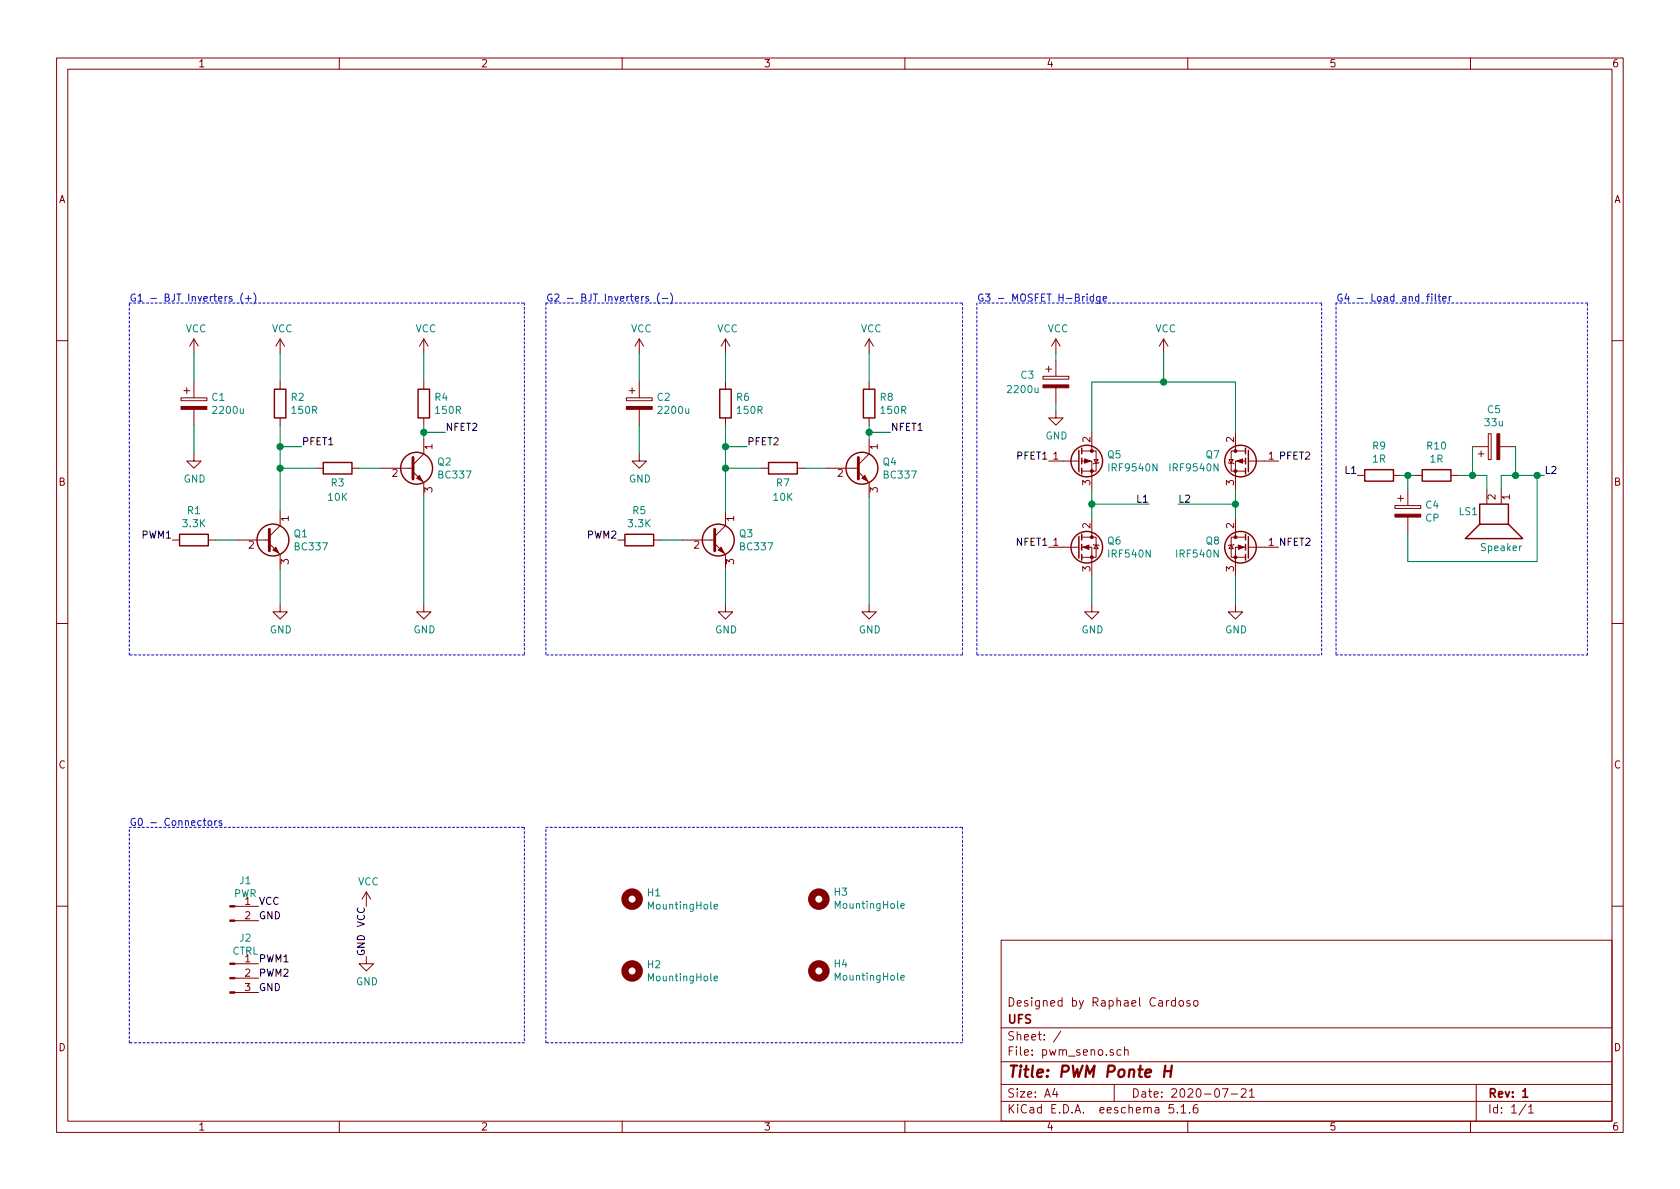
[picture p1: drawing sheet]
EESchema Schematic File Version 4
EELAYER 30 0
EELAYER END
$Descr A4 11693 8268
encoding utf-8
Sheet 1 1
Title "PWM Ponte H"
Date "2020-07-21"
Rev "1"
Comp "UFS"
Comment1 "Designed by Raphael Cardoso"
Comment2 ""
Comment3 ""
Comment4 ""
$EndDescr
$Comp
L Connector:Conn_01x02_Male J1
U 1 1
P 1600 6300
F 0 "J1" H 1708 6481 50  0000 C CNN
F 1 "PWR" H 1708 6390 50  0000 C CNN
F 2 "TerminalBlock:TerminalBlock_bornier-2_P5.08mm" H 1600 6300 50  0001 C CNN
F 3 "~" H 1600 6300 50  0001 C CNN
	1    1600 6300
	1    0    0    -1  
$EndComp
$Comp
L Device:R R6
U 1 1
P 5050 2800
F 0 "R6" H 5120 2846 50  0000 L CNN
F 1 "150R" H 5120 2755 50  0000 L CNN
F 2 "Resistor_THT:R_Axial_DIN0414_L11.9mm_D4.5mm_P20.32mm_Horizontal" V 4980 2800 50  0001 C CNN
F 3 "~" H 5050 2800 50  0001 C CNN
	1    5050 2800
	1    0    0    -1  
$EndComp
$Comp
L Device:R R8
U 1 1
P 6050 2800
F 0 "R8" H 6120 2846 50  0000 L CNN
F 1 "150R" H 6120 2755 50  0000 L CNN
F 2 "Resistor_THT:R_Axial_DIN0414_L11.9mm_D4.5mm_P20.32mm_Horizontal" V 5980 2800 50  0001 C CNN
F 3 "~" H 6050 2800 50  0001 C CNN
	1    6050 2800
	1    0    0    -1  
$EndComp
$Comp
L Device:R R5
U 1 1
P 4450 3750
F 0 "R5" V 4243 3750 50  0000 C CNN
F 1 "3.3K" V 4334 3750 50  0000 C CNN
F 2 "Resistor_THT:R_Axial_DIN0207_L6.3mm_D2.5mm_P10.16mm_Horizontal" V 4380 3750 50  0001 C CNN
F 3 "~" H 4450 3750 50  0001 C CNN
	1    4450 3750
	0    1    1    0   
$EndComp
$Comp
L Device:R R9
U 1 1
P 9600 3300
F 0 "R9" V 9393 3300 50  0000 C CNN
F 1 "1R" V 9484 3300 50  0000 C CNN
F 2 "Resistor_THT:R_Axial_DIN0922_L20.0mm_D9.0mm_P30.48mm_Horizontal" V 9530 3300 50  0001 C CNN
F 3 "~" H 9600 3300 50  0001 C CNN
	1    9600 3300
	0    1    1    0   
$EndComp
$Comp
L Device:CP C2
U 1 1
P 4450 2800
F 0 "C2" H 4568 2846 50  0000 L CNN
F 1 "2200u" H 4568 2755 50  0000 L CNN
F 2 "Capacitor_THT:CP_Radial_D24.0mm_P10.00mm_SnapIn" H 4488 2650 50  0001 C CNN
F 3 "~" H 4450 2800 50  0001 C CNN
	1    4450 2800
	1    0    0    -1  
$EndComp
$Comp
L Transistor_FET:IRF540N Q8
U 1 1
P 8700 3800
F 0 "Q8" H 8905 3846 50  0000 L CNN
F 1 "IRF540N" H 8905 3755 50  0000 L CNN
F 2 "Package_TO_SOT_THT:TO-220-3_Vertical" H 8950 3725 50  0001 L CIN
F 3 "http://www.irf.com/product-info/datasheets/data/irf540n.pdf" H 8700 3800 50  0001 L CNN
	1    8700 3800
	-1   0    0    -1  
$EndComp
$Comp
L Transistor_FET:IRF9540N Q5
U 1 1
P 7500 3200
F 0 "Q5" H 7704 3246 50  0000 L CNN
F 1 "IRF9540N" H 7704 3155 50  0000 L CNN
F 2 "Package_TO_SOT_THT:TO-220-3_Vertical" H 7700 3125 50  0001 L CIN
F 3 "http://www.irf.com/product-info/datasheets/data/irf9540n.pdf" H 7500 3200 50  0001 L CNN
	1    7500 3200
	1    0    0    -1  
$EndComp
$Comp
L Transistor_FET:IRF9540N Q7
U 1 1
P 8700 3200
F 0 "Q7" H 8905 3246 50  0000 L CNN
F 1 "IRF9540N" H 8905 3155 50  0000 L CNN
F 2 "Package_TO_SOT_THT:TO-220-3_Vertical" H 8900 3125 50  0001 L CIN
F 3 "http://www.irf.com/product-info/datasheets/data/irf9540n.pdf" H 8700 3200 50  0001 L CNN
	1    8700 3200
	-1   0    0    -1  
$EndComp
$Comp
L Transistor_BJT:BC337 Q3
U 1 1
P 4950 3750
F 0 "Q3" H 5141 3796 50  0000 L CNN
F 1 "BC337" H 5141 3705 50  0000 L CNN
F 2 "Package_TO_SOT_THT:TO-92_Inline_Wide" H 5150 3675 50  0001 L CIN
F 3 "https://diotec.com/tl_files/diotec/files/pdf/datasheets/bc337.pdf" H 4950 3750 50  0001 L CNN
	1    4950 3750
	1    0    0    -1  
$EndComp
$Comp
L Transistor_BJT:BC337 Q4
U 1 1
P 5950 3250
F 0 "Q4" H 6141 3296 50  0000 L CNN
F 1 "BC337" H 6141 3205 50  0000 L CNN
F 2 "Package_TO_SOT_THT:TO-92_Inline_Wide" H 6150 3175 50  0001 L CIN
F 3 "https://diotec.com/tl_files/diotec/files/pdf/datasheets/bc337.pdf" H 5950 3250 50  0001 L CNN
	1    5950 3250
	1    0    0    -1  
$EndComp
$Comp
L Device:CP C5
U 1 1
P 10400 3100
F 0 "C5" V 10655 3100 50  0000 C CNN
F 1 "33u" V 10564 3100 50  0000 C CNN
F 2 "Capacitor_THT:CP_Radial_D8.0mm_P3.80mm" H 10438 2950 50  0001 C CNN
F 3 "~" H 10400 3100 50  0001 C CNN
	1    10400 3100
	0    -1   -1   0   
$EndComp
$Comp
L power:GND #PWR012
U 1 1
P 5050 4200
F 0 "#PWR012" H 5050 3950 50  0001 C CNN
F 1 "GND" H 5055 4027 50  0000 C CNN
F 2 "" H 5050 4200 50  0001 C CNN
F 3 "" H 5050 4200 50  0001 C CNN
	1    5050 4200
	1    0    0    -1  
$EndComp
$Comp
L power:GND #PWR014
U 1 1
P 6050 4200
F 0 "#PWR014" H 6050 3950 50  0001 C CNN
F 1 "GND" H 6055 4027 50  0000 C CNN
F 2 "" H 6050 4200 50  0001 C CNN
F 3 "" H 6050 4200 50  0001 C CNN
	1    6050 4200
	1    0    0    -1  
$EndComp
$Comp
L power:GND #PWR017
U 1 1
P 7600 4200
F 0 "#PWR017" H 7600 3950 50  0001 C CNN
F 1 "GND" H 7605 4027 50  0000 C CNN
F 2 "" H 7600 4200 50  0001 C CNN
F 3 "" H 7600 4200 50  0001 C CNN
	1    7600 4200
	1    0    0    -1  
$EndComp
$Comp
L power:GND #PWR019
U 1 1
P 8600 4200
F 0 "#PWR019" H 8600 3950 50  0001 C CNN
F 1 "GND" H 8605 4027 50  0000 C CNN
F 2 "" H 8600 4200 50  0001 C CNN
F 3 "" H 8600 4200 50  0001 C CNN
	1    8600 4200
	1    0    0    -1  
$EndComp
$Comp
L power:VCC #PWR013
U 1 1
P 6050 2450
F 0 "#PWR013" H 6050 2300 50  0001 C CNN
F 1 "VCC" H 6065 2623 50  0000 C CNN
F 2 "" H 6050 2450 50  0001 C CNN
F 3 "" H 6050 2450 50  0001 C CNN
	1    6050 2450
	1    0    0    -1  
$EndComp
$Comp
L power:VCC #PWR011
U 1 1
P 5050 2450
F 0 "#PWR011" H 5050 2300 50  0001 C CNN
F 1 "VCC" H 5065 2623 50  0000 C CNN
F 2 "" H 5050 2450 50  0001 C CNN
F 3 "" H 5050 2450 50  0001 C CNN
	1    5050 2450
	1    0    0    -1  
$EndComp
Text Label 1800 6700 0    50   ~ 0
PWM1
Text Label 1800 6800 0    50   ~ 0
PWM2
Text Label 1800 6300 0    50   ~ 0
VCC
Text Label 1800 6400 0    50   ~ 0
GND
$Comp
L Device:R R2
U 1 1
P 1950 2800
F 0 "R2" H 2020 2846 50  0000 L CNN
F 1 "150R" H 2020 2755 50  0000 L CNN
F 2 "Resistor_THT:R_Axial_DIN0414_L11.9mm_D4.5mm_P20.32mm_Horizontal" V 1880 2800 50  0001 C CNN
F 3 "~" H 1950 2800 50  0001 C CNN
	1    1950 2800
	1    0    0    -1  
$EndComp
$Comp
L Device:R R4
U 1 1
P 2950 2800
F 0 "R4" H 3020 2846 50  0000 L CNN
F 1 "150R" H 3020 2755 50  0000 L CNN
F 2 "Resistor_THT:R_Axial_DIN0414_L11.9mm_D4.5mm_P20.32mm_Horizontal" V 2880 2800 50  0001 C CNN
F 3 "~" H 2950 2800 50  0001 C CNN
	1    2950 2800
	1    0    0    -1  
$EndComp
$Comp
L Device:CP C1
U 1 1
P 1350 2800
F 0 "C1" H 1468 2846 50  0000 L CNN
F 1 "2200u" H 1468 2755 50  0000 L CNN
F 2 "Capacitor_THT:CP_Radial_D24.0mm_P10.00mm_SnapIn" H 1388 2650 50  0001 C CNN
F 3 "~" H 1350 2800 50  0001 C CNN
	1    1350 2800
	1    0    0    -1  
$EndComp
$Comp
L Transistor_BJT:BC337 Q2
U 1 1
P 2850 3250
F 0 "Q2" H 3041 3296 50  0000 L CNN
F 1 "BC337" H 3041 3205 50  0000 L CNN
F 2 "Package_TO_SOT_THT:TO-92_Inline_Wide" H 3050 3175 50  0001 L CIN
F 3 "https://diotec.com/tl_files/diotec/files/pdf/datasheets/bc337.pdf" H 2850 3250 50  0001 L CNN
	1    2850 3250
	1    0    0    -1  
$EndComp
$Comp
L power:VCC #PWR07
U 1 1
P 2950 2450
F 0 "#PWR07" H 2950 2300 50  0001 C CNN
F 1 "VCC" H 2965 2623 50  0000 C CNN
F 2 "" H 2950 2450 50  0001 C CNN
F 3 "" H 2950 2450 50  0001 C CNN
	1    2950 2450
	1    0    0    -1  
$EndComp
$Comp
L power:VCC #PWR03
U 1 1
P 1950 2450
F 0 "#PWR03" H 1950 2300 50  0001 C CNN
F 1 "VCC" H 1965 2623 50  0000 C CNN
F 2 "" H 1950 2450 50  0001 C CNN
F 3 "" H 1950 2450 50  0001 C CNN
	1    1950 2450
	1    0    0    -1  
$EndComp
$Comp
L power:GND #PWR08
U 1 1
P 2950 4200
F 0 "#PWR08" H 2950 3950 50  0001 C CNN
F 1 "GND" H 2955 4027 50  0000 C CNN
F 2 "" H 2950 4200 50  0001 C CNN
F 3 "" H 2950 4200 50  0001 C CNN
	1    2950 4200
	1    0    0    -1  
$EndComp
$Comp
L power:GND #PWR04
U 1 1
P 1950 4200
F 0 "#PWR04" H 1950 3950 50  0001 C CNN
F 1 "GND" H 1955 4027 50  0000 C CNN
F 2 "" H 1950 4200 50  0001 C CNN
F 3 "" H 1950 4200 50  0001 C CNN
	1    1950 4200
	1    0    0    -1  
$EndComp
$Comp
L Transistor_BJT:BC337 Q1
U 1 1
P 1850 3750
F 0 "Q1" H 2041 3796 50  0000 L CNN
F 1 "BC337" H 2041 3705 50  0000 L CNN
F 2 "Package_TO_SOT_THT:TO-92_Inline_Wide" H 2050 3675 50  0001 L CIN
F 3 "https://diotec.com/tl_files/diotec/files/pdf/datasheets/bc337.pdf" H 1850 3750 50  0001 L CNN
	1    1850 3750
	1    0    0    -1  
$EndComp
$Comp
L Device:R R3
U 1 1
P 2350 3250
F 0 "R3" V 2450 3250 50  0000 C CNN
F 1 "10K" V 2550 3250 50  0000 C CNN
F 2 "Resistor_THT:R_Axial_DIN0207_L6.3mm_D2.5mm_P10.16mm_Horizontal" V 2280 3250 50  0001 C CNN
F 3 "~" H 2350 3250 50  0001 C CNN
	1    2350 3250
	0    1    1    0   
$EndComp
$Comp
L Device:R R1
U 1 1
P 1350 3750
F 0 "R1" V 1143 3750 50  0000 C CNN
F 1 "3.3K" V 1234 3750 50  0000 C CNN
F 2 "Resistor_THT:R_Axial_DIN0207_L6.3mm_D2.5mm_P10.16mm_Horizontal" V 1280 3750 50  0001 C CNN
F 3 "~" H 1350 3750 50  0001 C CNN
	1    1350 3750
	0    1    1    0   
$EndComp
$Comp
L power:VCC #PWR05
U 1 1
P 2550 6300
F 0 "#PWR05" H 2550 6150 50  0001 C CNN
F 1 "VCC" H 2565 6473 50  0000 C CNN
F 2 "" H 2550 6300 50  0001 C CNN
F 3 "" H 2550 6300 50  0001 C CNN
	1    2550 6300
	1    0    0    -1  
$EndComp
$Comp
L power:GND #PWR06
U 1 1
P 2550 6650
F 0 "#PWR06" H 2550 6400 50  0001 C CNN
F 1 "GND" H 2555 6477 50  0000 C CNN
F 2 "" H 2550 6650 50  0001 C CNN
F 3 "" H 2550 6650 50  0001 C CNN
	1    2550 6650
	1    0    0    -1  
$EndComp
Text Label 2550 6300 3    50   ~ 0
VCC
Text Label 2550 6650 1    50   ~ 0
GND
Wire Wire Line
	1950 3950 1950 4200
Wire Wire Line
	1500 3750 1650 3750
Wire Wire Line
	1950 3550 1950 3250
Wire Wire Line
	1950 2650 1950 2450
$Comp
L power:VCC #PWR01
U 1 1
P 1350 2450
F 0 "#PWR01" H 1350 2300 50  0001 C CNN
F 1 "VCC" H 1365 2623 50  0000 C CNN
F 2 "" H 1350 2450 50  0001 C CNN
F 3 "" H 1350 2450 50  0001 C CNN
	1    1350 2450
	1    0    0    -1  
$EndComp
Wire Wire Line
	1350 2650 1350 2450
$Comp
L power:GND #PWR02
U 1 1
P 1350 3150
F 0 "#PWR02" H 1350 2900 50  0001 C CNN
F 1 "GND" H 1355 2977 50  0000 C CNN
F 2 "" H 1350 3150 50  0001 C CNN
F 3 "" H 1350 3150 50  0001 C CNN
	1    1350 3150
	1    0    0    -1  
$EndComp
Wire Wire Line
	1350 3150 1350 2950
$Comp
L power:VCC #PWR09
U 1 1
P 4450 2450
F 0 "#PWR09" H 4450 2300 50  0001 C CNN
F 1 "VCC" H 4465 2623 50  0000 C CNN
F 2 "" H 4450 2450 50  0001 C CNN
F 3 "" H 4450 2450 50  0001 C CNN
	1    4450 2450
	1    0    0    -1  
$EndComp
Wire Wire Line
	2200 3250 1950 3250
Connection ~ 1950 3250
Wire Wire Line
	1950 3250 1950 3100
Wire Wire Line
	2500 3250 2650 3250
Wire Wire Line
	2950 3050 2950 3000
Wire Wire Line
	2950 2650 2950 2450
Wire Wire Line
	2950 3450 2950 4200
Wire Wire Line
	4600 3750 4750 3750
Wire Wire Line
	5050 3950 5050 4200
Wire Wire Line
	5050 3550 5050 3250
Wire Wire Line
	5050 2650 5050 2450
Wire Wire Line
	4450 2450 4450 2650
Wire Wire Line
	5600 3250 5750 3250
Wire Wire Line
	5300 3250 5050 3250
Connection ~ 5050 3250
Wire Wire Line
	5050 3250 5050 3100
Wire Wire Line
	6050 3050 6050 3000
Wire Wire Line
	6050 2650 6050 2450
Wire Wire Line
	6050 3450 6050 4200
Wire Wire Line
	7600 4200 7600 4000
Wire Wire Line
	7600 3600 7600 3500
Wire Wire Line
	8600 3400 8600 3500
Wire Wire Line
	8600 4000 8600 4200
$Comp
L power:VCC #PWR018
U 1 1
P 8100 2450
F 0 "#PWR018" H 8100 2300 50  0001 C CNN
F 1 "VCC" H 8115 2623 50  0000 C CNN
F 2 "" H 8100 2450 50  0001 C CNN
F 3 "" H 8100 2450 50  0001 C CNN
	1    8100 2450
	1    0    0    -1  
$EndComp
Wire Wire Line
	8600 2650 8600 3000
Wire Wire Line
	7600 2650 7600 3000
Wire Wire Line
	7600 2650 8100 2650
Wire Wire Line
	8100 2450 8100 2650
Connection ~ 8100 2650
Wire Wire Line
	8100 2650 8600 2650
$Comp
L Device:CP C3
U 1 1
P 7350 2650
F 0 "C3" H 7100 2700 50  0000 L CNN
F 1 "2200u" H 7000 2600 50  0000 L CNN
F 2 "Capacitor_THT:CP_Radial_D24.0mm_P10.00mm_SnapIn" H 7388 2500 50  0001 C CNN
F 3 "~" H 7350 2650 50  0001 C CNN
	1    7350 2650
	1    0    0    -1  
$EndComp
$Comp
L power:VCC #PWR015
U 1 1
P 7350 2450
F 0 "#PWR015" H 7350 2300 50  0001 C CNN
F 1 "VCC" H 7365 2623 50  0000 C CNN
F 2 "" H 7350 2450 50  0001 C CNN
F 3 "" H 7350 2450 50  0001 C CNN
	1    7350 2450
	1    0    0    -1  
$EndComp
Wire Wire Line
	7350 2450 7350 2500
$Comp
L power:GND #PWR016
U 1 1
P 7350 2850
F 0 "#PWR016" H 7350 2600 50  0001 C CNN
F 1 "GND" H 7355 2677 50  0000 C CNN
F 2 "" H 7350 2850 50  0001 C CNN
F 3 "" H 7350 2850 50  0001 C CNN
	1    7350 2850
	1    0    0    -1  
$EndComp
Wire Wire Line
	7350 2850 7350 2800
Wire Wire Line
	8000 3500 7600 3500
Connection ~ 7600 3500
Wire Wire Line
	7600 3500 7600 3400
Wire Wire Line
	8600 3500 8200 3500
Connection ~ 8600 3500
Wire Wire Line
	8600 3500 8600 3600
Text Label 8000 3500 2    50   ~ 0
L1
Text Label 8200 3500 0    50   ~ 0
L2
Text Label 1200 3750 2    50   ~ 0
PWM1
Wire Wire Line
	2950 3000 3100 3000
Connection ~ 2950 3000
Wire Wire Line
	2950 3000 2950 2950
Wire Wire Line
	1950 3100 2100 3100
Connection ~ 1950 3100
Wire Wire Line
	1950 3100 1950 2950
Wire Wire Line
	6200 3000 6050 3000
Connection ~ 6050 3000
Wire Wire Line
	6050 3000 6050 2950
Wire Wire Line
	5050 3100 5200 3100
Connection ~ 5050 3100
Wire Wire Line
	5050 3100 5050 2950
Text Label 4300 3750 2    50   ~ 0
PWM2
$Comp
L Device:Speaker LS1
U 1 1
P 10450 3600
F 0 "LS1" V 10400 3300 50  0000 L CNN
F 1 "Speaker" V 10650 3450 50  0000 L CNN
F 2 "TerminalBlock:TerminalBlock_bornier-2_P5.08mm" H 10450 3400 50  0001 C CNN
F 3 "~" H 10440 3550 50  0001 C CNN
	1    10450 3600
	0    1    1    0   
$EndComp
Text Label 9450 3300 2    50   ~ 0
L1
Wire Wire Line
	10450 3400 10450 3300
Wire Wire Line
	10450 3300 10550 3300
Wire Wire Line
	10550 3300 10550 3100
Wire Wire Line
	10550 3300 10700 3300
Connection ~ 10550 3300
Wire Wire Line
	10250 3300 10250 3100
Wire Wire Line
	10250 3300 10350 3300
Wire Wire Line
	10350 3300 10350 3400
Connection ~ 10250 3300
Text Label 10750 3300 0    50   ~ 0
L2
Text Label 2100 3100 0    50   ~ 0
PFET1
Text Label 3100 3000 0    50   ~ 0
NFET2
Text Label 5200 3100 0    50   ~ 0
PFET2
$Comp
L Device:R R7
U 1 1
P 5450 3250
F 0 "R7" V 5550 3250 50  0000 C CNN
F 1 "10K" V 5650 3250 50  0000 C CNN
F 2 "Resistor_THT:R_Axial_DIN0207_L6.3mm_D2.5mm_P10.16mm_Horizontal" V 5380 3250 50  0001 C CNN
F 3 "~" H 5450 3250 50  0001 C CNN
	1    5450 3250
	0    1    1    0   
$EndComp
Text Label 6200 3000 0    50   ~ 0
NFET1
Text Label 7300 3200 2    50   ~ 0
PFET1
Text Label 7300 3800 2    50   ~ 0
NFET1
$Comp
L Transistor_FET:IRF540N Q6
U 1 1
P 7500 3800
F 0 "Q6" H 7704 3846 50  0000 L CNN
F 1 "IRF540N" H 7704 3755 50  0000 L CNN
F 2 "Package_TO_SOT_THT:TO-220-3_Vertical" H 7750 3725 50  0001 L CIN
F 3 "http://www.irf.com/product-info/datasheets/data/irf540n.pdf" H 7500 3800 50  0001 L CNN
	1    7500 3800
	1    0    0    -1  
$EndComp
Text Label 8900 3200 0    50   ~ 0
PFET2
Text Label 8900 3800 0    50   ~ 0
NFET2
$Comp
L Connector:Conn_01x03_Male J2
U 1 1
P 1600 6800
F 0 "J2" H 1708 7081 50  0000 C CNN
F 1 "CTRL" H 1708 6990 50  0000 C CNN
F 2 "TerminalBlock:TerminalBlock_bornier-3_P5.08mm" H 1600 6800 50  0001 C CNN
F 3 "~" H 1600 6800 50  0001 C CNN
	1    1600 6800
	1    0    0    -1  
$EndComp
Text Label 1800 6900 0    50   ~ 0
GND
Wire Wire Line
	4450 2950 4450 3150
$Comp
L power:GND #PWR010
U 1 1
P 4450 3150
F 0 "#PWR010" H 4450 2900 50  0001 C CNN
F 1 "GND" H 4455 2977 50  0000 C CNN
F 2 "" H 4450 3150 50  0001 C CNN
F 3 "" H 4450 3150 50  0001 C CNN
	1    4450 3150
	1    0    0    -1  
$EndComp
Wire Notes Line
	3650 2100 3650 4550
Wire Notes Line
	3650 4550 900  4550
Wire Notes Line
	900  4550 900  2100
Wire Notes Line
	6700 2100 6700 4550
Wire Notes Line
	6700 4550 3800 4550
Wire Notes Line
	3800 2100 3800 4550
Wire Notes Line
	900  2100 3650 2100
Wire Notes Line
	3800 2100 6700 2100
Wire Notes Line
	6800 2100 6800 4550
Wire Notes Line
	6800 4550 9200 4550
Wire Notes Line
	9200 4550 9200 2100
Wire Notes Line
	9200 2100 6800 2100
Wire Notes Line
	9300 4550 11050 4550
Wire Notes Line
	11050 4550 11050 2100
Wire Notes Line
	11050 2100 9300 2100
Wire Notes Line
	9300 2100 9300 4550
Wire Notes Line
	900  5750 3650 5750
Wire Notes Line
	3650 5750 3650 7250
Wire Notes Line
	3650 7250 900  7250
Wire Notes Line
	900  7250 900  5750
Text Notes 900  5750 0    50   ~ 0
G0 - Connectors
Text Notes 900  2100 0    50   ~ 0
G1 - BJT Inverters (+)
Text Notes 3800 2100 0    50   ~ 0
G2 - BJT Inverters (-)
Text Notes 6800 2100 0    50   ~ 0
G3 - MOSFET H-Bridge
Text Notes 9300 2100 0    50   ~ 0
G4 - Load and filter
Wire Notes Line
	3800 5750 6700 5750
Wire Notes Line
	6700 5750 6700 7250
Wire Notes Line
	6700 7250 3800 7250
Wire Notes Line
	3800 7250 3800 5750
$Comp
L Mechanical:MountingHole H1
U 1 1
P 4400 6250
F 0 "H1" H 4500 6296 50  0000 L CNN
F 1 "MountingHole" H 4500 6205 50  0000 L CNN
F 2 "MountingHole:MountingHole_3.2mm_M3" H 4400 6250 50  0001 C CNN
F 3 "~" H 4400 6250 50  0001 C CNN
	1    4400 6250
	1    0    0    -1  
$EndComp
$Comp
L Mechanical:MountingHole H2
U 1 1
P 4400 6750
F 0 "H2" H 4500 6796 50  0000 L CNN
F 1 "MountingHole" H 4500 6705 50  0000 L CNN
F 2 "MountingHole:MountingHole_3.2mm_M3" H 4400 6750 50  0001 C CNN
F 3 "~" H 4400 6750 50  0001 C CNN
	1    4400 6750
	1    0    0    -1  
$EndComp
$Comp
L Mechanical:MountingHole H4
U 1 1
P 5700 6750
F 0 "H4" H 5600 6704 50  0000 R CNN
F 1 "MountingHole" H 5600 6795 50  0000 R CNN
F 2 "MountingHole:MountingHole_3.2mm_M3" H 5700 6750 50  0001 C CNN
F 3 "~" H 5700 6750 50  0001 C CNN
	1    5700 6750
	-1   0    0    1   
$EndComp
$Comp
L Mechanical:MountingHole H3
U 1 1
P 5700 6250
F 0 "H3" H 5600 6204 50  0000 R CNN
F 1 "MountingHole" H 5600 6295 50  0000 R CNN
F 2 "MountingHole:MountingHole_3.2mm_M3" H 5700 6250 50  0001 C CNN
F 3 "~" H 5700 6250 50  0001 C CNN
	1    5700 6250
	-1   0    0    1   
$EndComp
$Comp
L Device:CP C4
U 1 1
P 9800 3550
F 0 "C4" H 9918 3596 50  0000 L CNN
F 1 "CP" H 9918 3505 50  0000 L CNN
F 2 "Capacitor_THT:CP_Radial_D8.0mm_P3.80mm" H 9838 3400 50  0001 C CNN
F 3 "~" H 9800 3550 50  0001 C CNN
	1    9800 3550
	1    0    0    -1  
$EndComp
$Comp
L Device:R R10
U 1 1
P 10000 3300
F 0 "R10" V 9793 3300 50  0000 C CNN
F 1 "1R" V 9884 3300 50  0000 C CNN
F 2 "Resistor_THT:R_Axial_DIN0922_L20.0mm_D9.0mm_P30.48mm_Horizontal" V 9930 3300 50  0001 C CNN
F 3 "~" H 10000 3300 50  0001 C CNN
	1    10000 3300
	0    1    1    0   
$EndComp
Wire Wire Line
	10150 3300 10250 3300
Wire Wire Line
	9800 3400 9800 3300
Wire Wire Line
	9800 3300 9750 3300
Wire Wire Line
	9850 3300 9800 3300
Connection ~ 9800 3300
Wire Wire Line
	9800 3700 9800 3900
Wire Wire Line
	9800 3900 10700 3900
Wire Wire Line
	10700 3900 10700 3300
Connection ~ 10700 3300
Wire Wire Line
	10700 3300 10750 3300
$EndSCHEMATC
